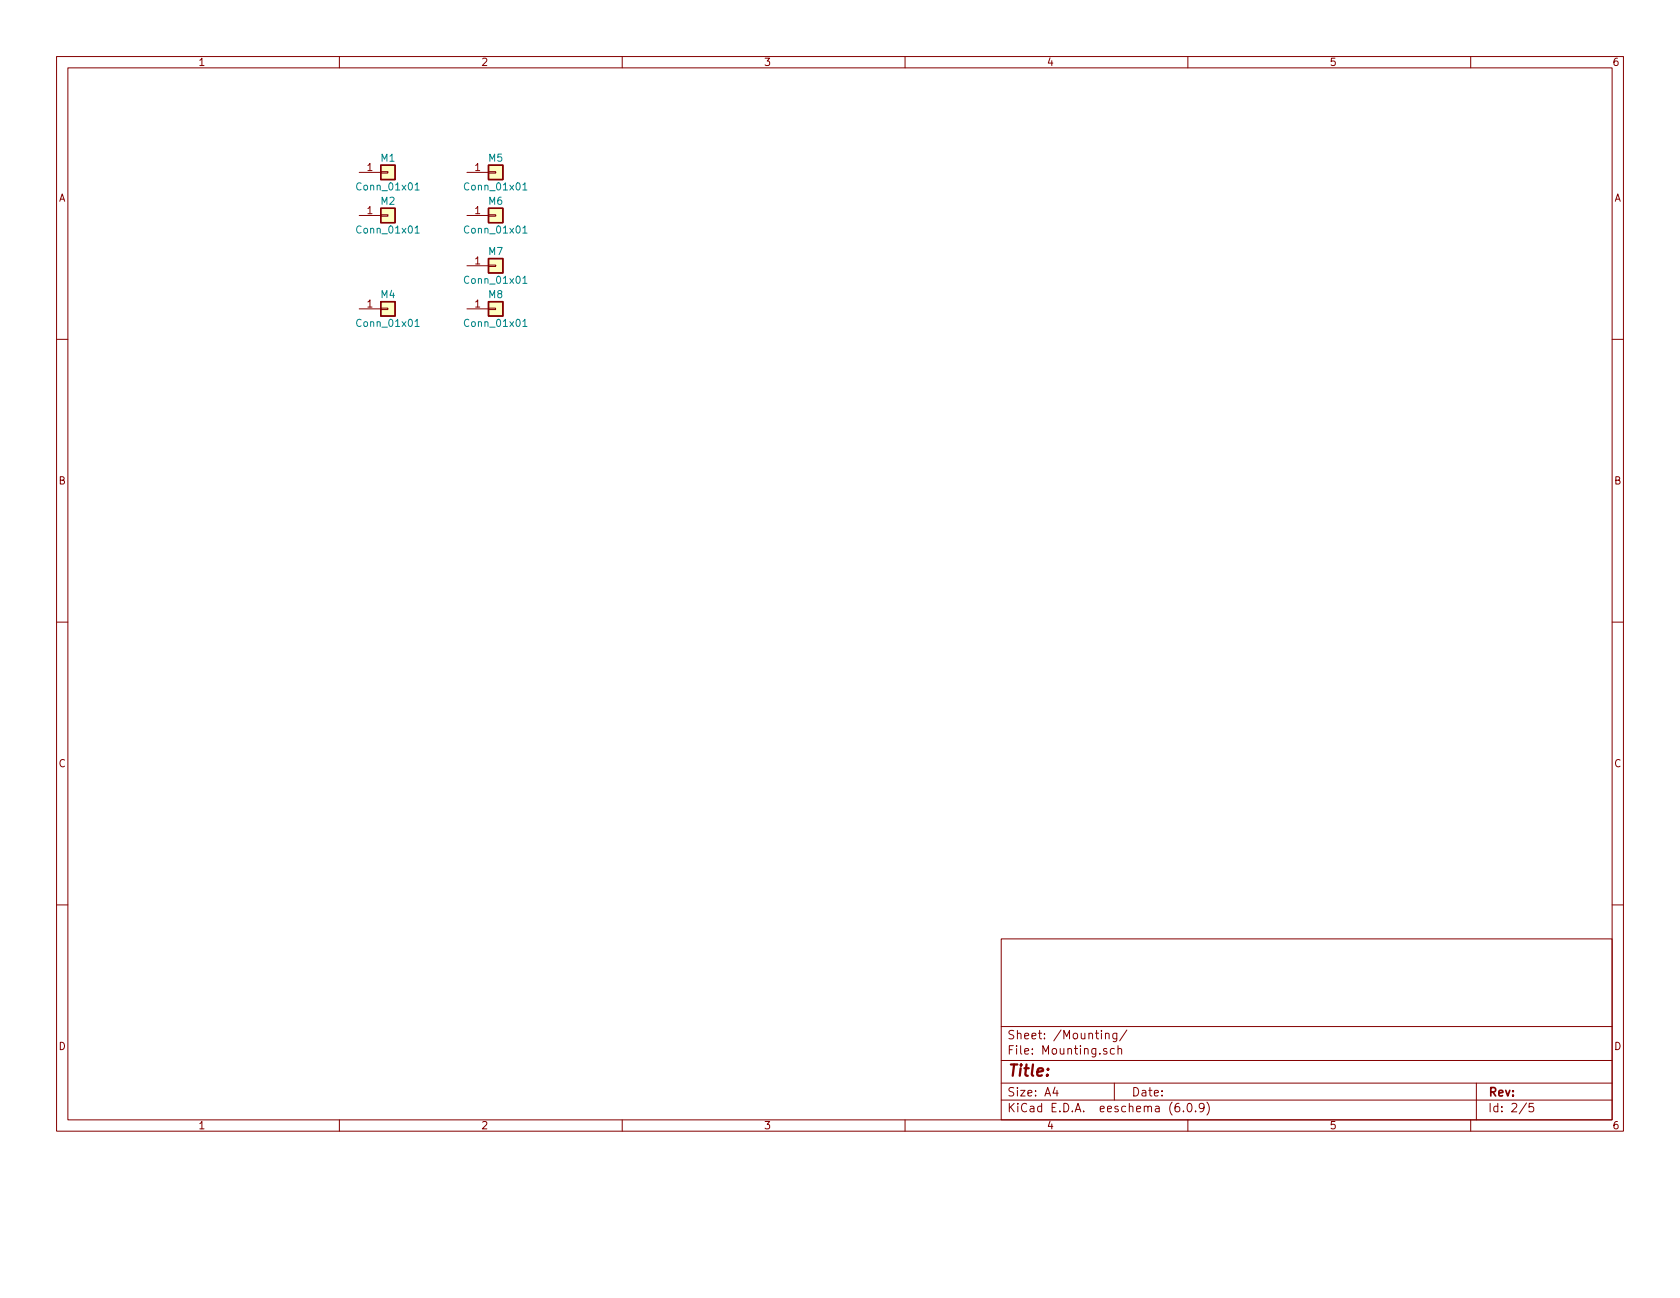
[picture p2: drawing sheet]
<svg xmlns="http://www.w3.org/2000/svg" width="279mm" height="216mm" viewBox="0 0 279 216" stroke-linecap="round" stroke-linejoin="round" font-family="sans-serif">
<g fill="none" stroke="#840000" stroke-width=".17">
<path d="M9.4 9.4h260.6v178.8h-260.6zM11.3 11.3h256.8v175h-256.8zM56.4 9.4v1.9M103.5 9.4v1.9M150.5 9.4v1.9M197.6 9.4v1.9M244.6 9.4v1.9M59.7 28.7h3.6M59.7 35.8h3.6M63.3 28.6h1.2v.2h-1.2zM63.3 35.7h1.2v.3h-1.2zM77.7 28.7h3.5"/>
<path d="M77.7 35.8h3.5M81.2 28.6h1.2v.2h-1.2zM81.2 35.7h1.2v.3h-1.2zM9.4 56.4h1.9M59.7 51.4h3.6M63.3 51.3h1.2v.2h-1.2zM77.7 44.2h3.5M77.7 51.4h3.5M81.2 44.1h1.2v.2h-1.2zM81.2 51.3h1.2v.2h-1.2zM268.1 56.4h1.9M9.4 103.5h1.9"/>
<path d="M268.1 103.5h1.9M9.4 150.5h1.9M166.5 156.2h101.6v30.1h-101.6zM268.1 150.5h1.9M166.5 176.4h101.6M166.5 170.7h101.6M183.9 172l.2-.1h.3l.1 .9M183.9 171.9v.9M184.1 174.5l-.4-.1-.2 .2 .1 .2 .5 .1v.4h-.6M185.3 174.5l-.4-.1-.2 .3v.4l.1 .2h.5M185.7 171.9v1.1l-.2 .3-.4-.1M185.7 171.9h-.4l-.2 .2v.4l.1 .2h.5"/>
<path d="M185.9 174.5l.2-.1 .4 .1v.8M185.9 173.9v1.4M187.4 171.3l-1.2 1.8M56.4 186.3v1.9M103.5 186.3v1.9M150.5 186.3v1.9M166.5 183h101.6M166.5 180.2h101.6M175.5 180.8l-.4 1h.9M175.8 181.4v.9M185.3 180.2v2.8M196.1 183.5a.56 .56 0 0 0-.7 .6v.6l.1 .2h.4l.2-.1 .1-.5-.1-.2h-.4l-.3 .2"/>
<path d="M196.8 184.8v.1M197.6 186.3v1.9M197.6 183.6l.2-.1a.77 .77 0 0 1 .5 .6 .77 .77 0 0 1-.3 .8h-.1a.77 .77 0 0 1-.6-.6 .77 .77 0 0 1 .3-.7zM198.8 184.8v.1M200.2 184.1l-.2 .3h-.3l-.3-.3 .2-.5 .4-.1 .2 .2a.93 .93 0 0 1-.4 1.2h-.2M200.7 183.3a1.62 1.62 0 0 1 0 2.2M244.6 186.3v1.9M245.5 180.2v6.1M253.9 183.5l-1.2 1.8M255 183.5h-.7v.7l.2-.1h.4l.2 .2-.1 .5-.2 .1-.5-.1"/>
</g>
<g fill="#ffffc2" stroke="#ffffc2" stroke-width=".17">
<path d="M81.2 27.5h2.4v2.4h-2.4z"/>
<path d="M81.2 34.6h2.4v2.4h-2.4z"/>
<path d="M81.2 43h2.4v2.4h-2.4z"/>
<path d="M63.3 27.5h2.4v2.4h-2.4z"/>
<path d="M63.3 34.6h2.4v2.4h-2.4z"/>
<path d="M63.3 50.2h2.4v2.4h-2.4z"/>
<path d="M81.2 50.2h2.4v2.4h-2.4z"/>
</g>
<path d="M63.3 27.5h2.4v2.4h-2.4zM63.3 34.6h2.4v2.4h-2.4zM81.2 27.5h2.4v2.4h-2.4zM81.2 34.6h2.4v2.4h-2.4zM63.3 50.2h2.4v2.4h-2.4zM81.2 43h2.4v2.4h-2.4zM81.2 50.2h2.4v2.4h-2.4z" fill="none" stroke="#840000" stroke-width=".24"/>
<g fill="none" stroke="#008484" stroke-width=".17">
<path d="M69 30.7l.4-.3v1.2M69 37.9l.4-.3v1.2M69 31.6h.7M69 38.8h.7M87 30.7l.3-.3v1.2M87 37.9l.3-.3v1.2M87 31.6h.6M87 38.8h.6M69 53.4l.4-.3v1.2M69 54.3h.7M87 46.3l.3-.4v1.2M87 53.4l.3-.3v1.2"/>
<path d="M87 47.1h.6M87 54.3h.6"/>
</g>
<text font-size="2.6" fill="#840000" x="167.5" y="179">Title:</text>
<g font-size="2" fill="#840000">
<text x="167.5" y="172.9">Sheet: /Mounting/</text>
<text x="167.5" y="175.4">File: Mounting.sch</text>
<text x="167.5" y="185">KiCad E.D.A. eeschema (6.0.9)</text>
<text x="167.5" y="182.4">Size: A4</text>
<text x="188.1" y="182.4">Date:</text>
<text x="247.4" y="182.4">Rev:</text>
<text x="247.4" y="185">Id: 2/5</text>
</g>
<g font-size="1.7" fill="#840000">
<text x="32.9" y="11">1</text>
<text x="80" y="11">2</text>
<text x="127" y="11">3</text>
<text x="174" y="11">4</text>
<text x="221.1" y="11">5</text>
<text x="268.1" y="11">6</text>
<text x="61.1" y="28.4">1</text>
<text x="79" y="28.4">1</text>
<text x="9.7" y="33.5">A</text>
<text x="61.1" y="35.6">1</text>
<text x="79" y="35.6">1</text>
<text x="268.4" y="33.5">A</text>
<text x="79" y="44">1</text>
<text x="61.1" y="51.1">1</text>
<text x="79" y="51.1">1</text>
<text x="9.7" y="80.6">B</text>
<text x="268.4" y="80.6">B</text>
<text x="9.7" y="127.6">C</text>
<text x="268.4" y="127.6">C</text>
<text x="9.7" y="174.6">D</text>
<text x="268.4" y="174.6">D</text>
<text x="32.9" y="187.8">1</text>
<text x="80" y="187.8">2</text>
<text x="127" y="187.8">3</text>
<text x="174" y="187.8">4</text>
<text x="221.1" y="187.8">5</text>
<text x="268.1" y="187.8">6</text>
</g>
<g font-size="1.7" fill="#008484">
<text x="63.4" y="26.9">M1</text>
<text x="81.3" y="26.9">M5</text>
<text x="59.6" y="31.7">Conn_01x01</text>
<text x="63.4" y="34">M2</text>
<text x="77.5" y="31.7">Conn_01x01</text>
<text x="81.3" y="34">M6</text>
<text x="59.6" y="38.8">Conn_01x01</text>
<text x="77.5" y="38.8">Conn_01x01</text>
<text x="77.5" y="47.2">Conn_01x01</text>
<text x="81.3" y="42.4">M7</text>
<text x="63.4" y="49.6">M4</text>
<text x="81.3" y="49.6">M8</text>
<text x="59.6" y="54.4">Conn_01x01</text>
<text x="77.5" y="54.4">Conn_01x01</text>
</g>
</svg>
